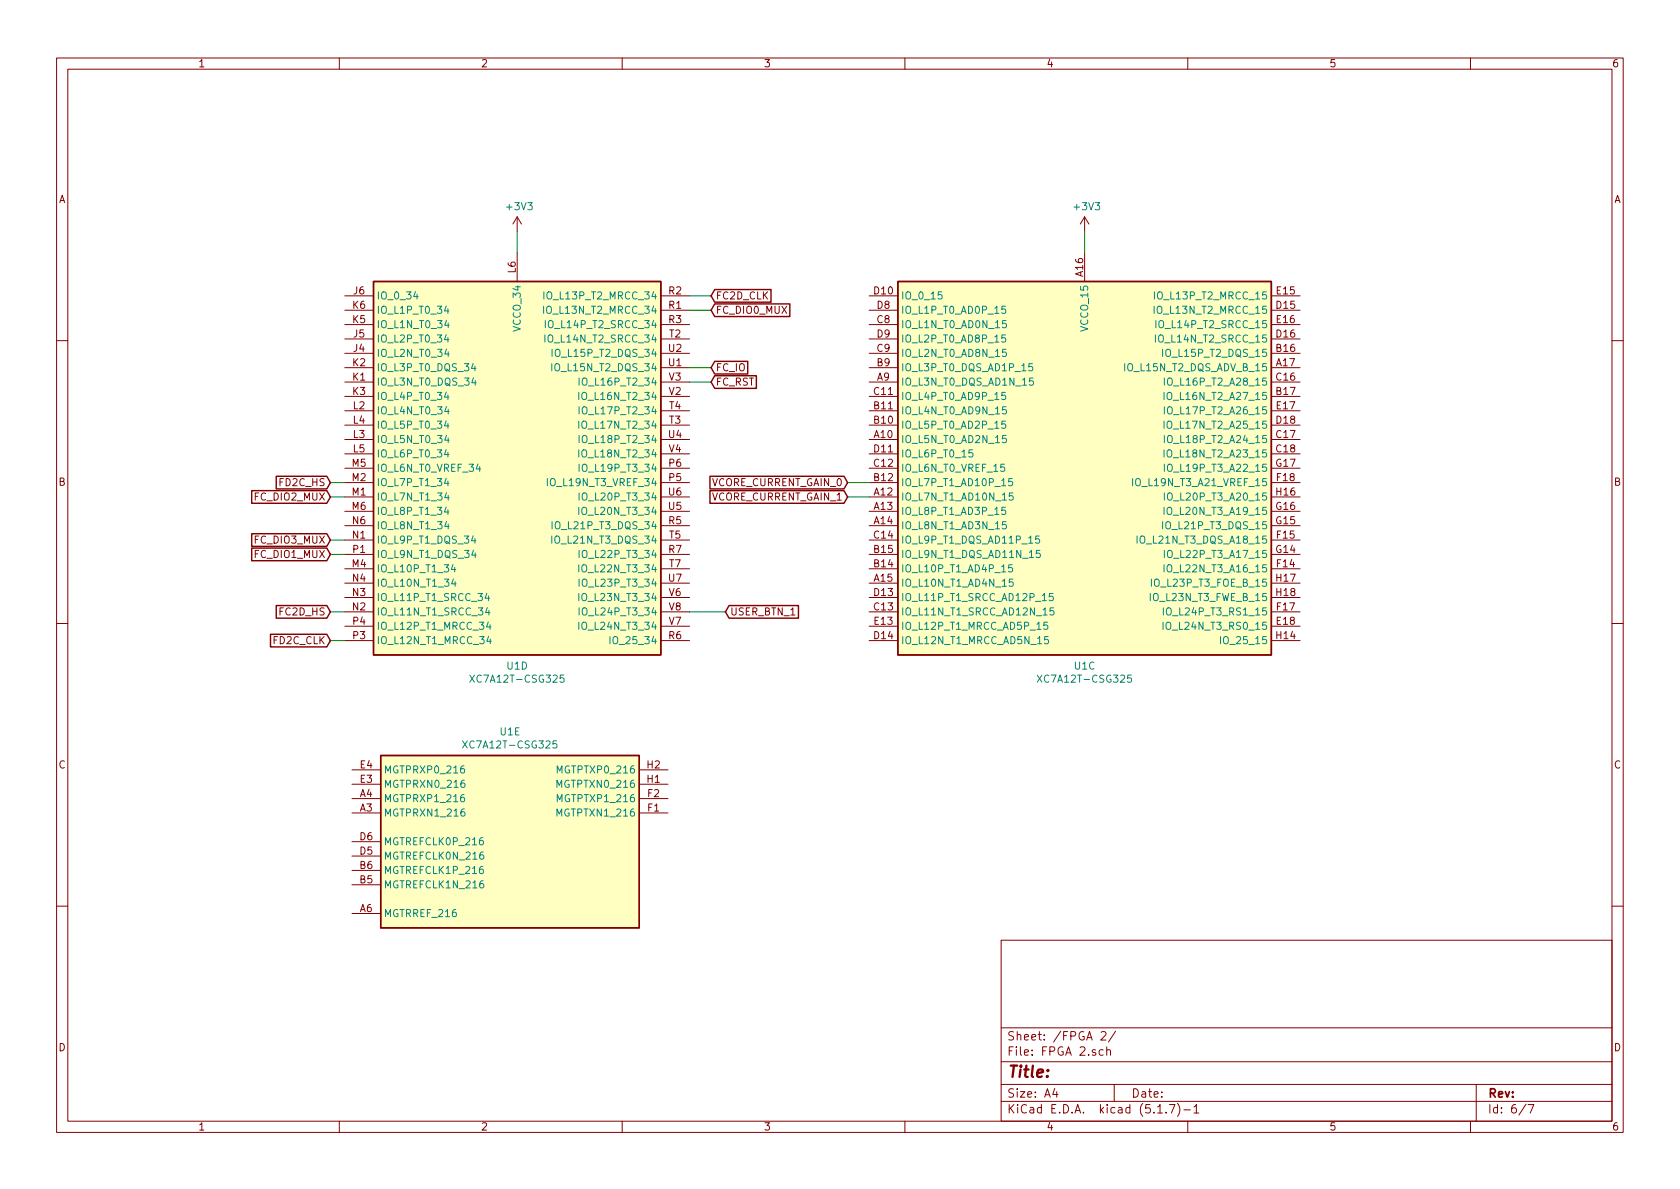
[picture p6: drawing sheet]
EESchema Schematic File Version 4
EELAYER 30 0
EELAYER END
$Descr A4 11693 8268
encoding utf-8
Sheet 6 7
Title ""
Date ""
Rev ""
Comp ""
Comment1 ""
Comment2 ""
Comment3 ""
Comment4 ""
$EndDescr
$Comp
L cerg:XC7A12T-CSG325 U?
U 5 1
P 3550 5850
AR Path="/5F22D594/6008248E" Ref="U?"  Part="5" 
AR Path="/6004C151/6008248E" Ref="U1"  Part="5" 
F 0 "U1" H 3550 6617 50  0000 C CNN
F 1 "XC7A12T-CSG325" H 3550 6526 50  0000 C CNN
F 2 "Package_BGA:Xilinx_CSG325" H 3550 5850 50  0001 C CNN
F 3 "https://www.xilinx.com/support/documentation/data_sheets/ds180_7Series_Overview.pdf" H 3550 5850 50  0001 C CNN
F 4 "IC FPGA 150 I/O 324CSBGA" H 3550 5850 50  0001 C CNN "Description"
F 5 "XC7A12T-2CSG325I" H 3550 5850 50  0001 C CNN "MPN"
F 6 "Xilinx Inc." H 3550 5850 50  0001 C CNN "Manufacturer"
	5    3550 5850
	1    0    0    -1  
$EndComp
$Comp
L cerg:XC7A12T-CSG325 U?
U 3 1
P 7550 3250
AR Path="/5F22D594/600B58B6" Ref="U?"  Part="3" 
AR Path="/6004C151/600B58B6" Ref="U1"  Part="3" 
F 0 "U1" H 7550 1875 50  0000 C CNN
F 1 "XC7A12T-CSG325" H 7550 1784 50  0000 C CNN
F 2 "Package_BGA:Xilinx_CSG325" H 7550 3250 50  0001 C CNN
F 3 "https://www.xilinx.com/support/documentation/data_sheets/ds180_7Series_Overview.pdf" H 7550 3250 50  0001 C CNN
F 4 "IC FPGA 150 I/O 324CSBGA" H 7550 3250 50  0001 C CNN "Description"
F 5 "XC7A12T-2CSG325I" H 7550 3250 50  0001 C CNN "MPN"
F 6 "Xilinx Inc." H 7550 3250 50  0001 C CNN "Manufacturer"
	3    7550 3250
	1    0    0    -1  
$EndComp
$Comp
L cerg:XC7A12T-CSG325 U?
U 4 1
P 3600 3250
AR Path="/5F22D594/60076E9A" Ref="U?"  Part="4" 
AR Path="/6004C151/60076E9A" Ref="U1"  Part="4" 
F 0 "U1" H 3600 1875 50  0000 C CNN
F 1 "XC7A12T-CSG325" H 3600 1784 50  0000 C CNN
F 2 "Package_BGA:Xilinx_CSG325" H 3600 3250 50  0001 C CNN
F 3 "https://www.xilinx.com/support/documentation/data_sheets/ds180_7Series_Overview.pdf" H 3600 3250 50  0001 C CNN
F 4 "IC FPGA 150 I/O 324CSBGA" H 3600 3250 50  0001 C CNN "Description"
F 5 "XC7A12T-2CSG325I" H 3600 3250 50  0001 C CNN "MPN"
F 6 "Xilinx Inc." H 3600 3250 50  0001 C CNN "Manufacturer"
	4    3600 3250
	1    0    0    -1  
$EndComp
Wire Wire Line
	3600 1600 3600 1750
Wire Wire Line
	7550 1600 7550 1750
$Comp
L power:+3V3 #PWR?
U 1 1
P 7550 1600
AR Path="/5F3A1954/60388712" Ref="#PWR?"  Part="1" 
AR Path="/6004C151/60388712" Ref="#PWR0149"  Part="1" 
F 0 "#PWR0149" H 7550 1450 50  0001 C CNN
F 1 "+3V3" H 7565 1773 50  0000 C CNN
F 2 "" H 7550 1600 50  0001 C CNN
F 3 "" H 7550 1600 50  0001 C CNN
	1    7550 1600
	1    0    0    -1  
$EndComp
$Comp
L power:+3V3 #PWR?
U 1 1
P 3600 1600
AR Path="/5F3A1954/60388506" Ref="#PWR?"  Part="1" 
AR Path="/6004C151/60388506" Ref="#PWR0150"  Part="1" 
F 0 "#PWR0150" H 3600 1450 50  0001 C CNN
F 1 "+3V3" H 3615 1773 50  0000 C CNN
F 2 "" H 3600 1600 50  0001 C CNN
F 3 "" H 3600 1600 50  0001 C CNN
	1    3600 1600
	1    0    0    -1  
$EndComp
Text GLabel 5900 3350 0    50   Input ~ 0
VCORE_CURRENT_GAIN_0
Text GLabel 5900 3450 0    50   Input ~ 0
VCORE_CURRENT_GAIN_1
Wire Wire Line
	6050 3450 5900 3450
Wire Wire Line
	6050 3350 5900 3350
Text GLabel 5050 4250 2    50   Input ~ 0
USER_BTN_1
Wire Wire Line
	5050 4250 4800 4250
Text GLabel 2300 3450 0    50   Input ~ 0
FC_DIO2_MUX
Text GLabel 2300 3750 0    50   Input ~ 0
FC_DIO3_MUX
Text GLabel 4950 2150 2    50   Input ~ 0
FC_DIO0_MUX
Wire Wire Line
	4950 2150 4800 2150
Wire Wire Line
	2300 3450 2400 3450
Wire Wire Line
	2300 3750 2400 3750
Text GLabel 4950 2650 2    50   Input ~ 0
FC_RST
Text GLabel 4950 2550 2    50   Input ~ 0
FC_IO
Wire Wire Line
	4950 2550 4800 2550
Wire Wire Line
	4800 2650 4950 2650
Text GLabel 2300 3850 0    50   Input ~ 0
FC_DIO1_MUX
Wire Wire Line
	2300 3850 2400 3850
Text GLabel 2300 4250 0    50   Input ~ 0
FC2D_HS
Wire Wire Line
	2400 4250 2300 4250
Text GLabel 2300 3350 0    50   Input ~ 0
FD2C_HS
Wire Wire Line
	2400 3350 2300 3350
Text GLabel 4950 2050 2    50   Input ~ 0
FC2D_CLK
Wire Wire Line
	4800 2050 4950 2050
Text GLabel 2300 4450 0    50   Input ~ 0
FD2C_CLK
Wire Wire Line
	2400 4450 2300 4450
$EndSCHEMATC
